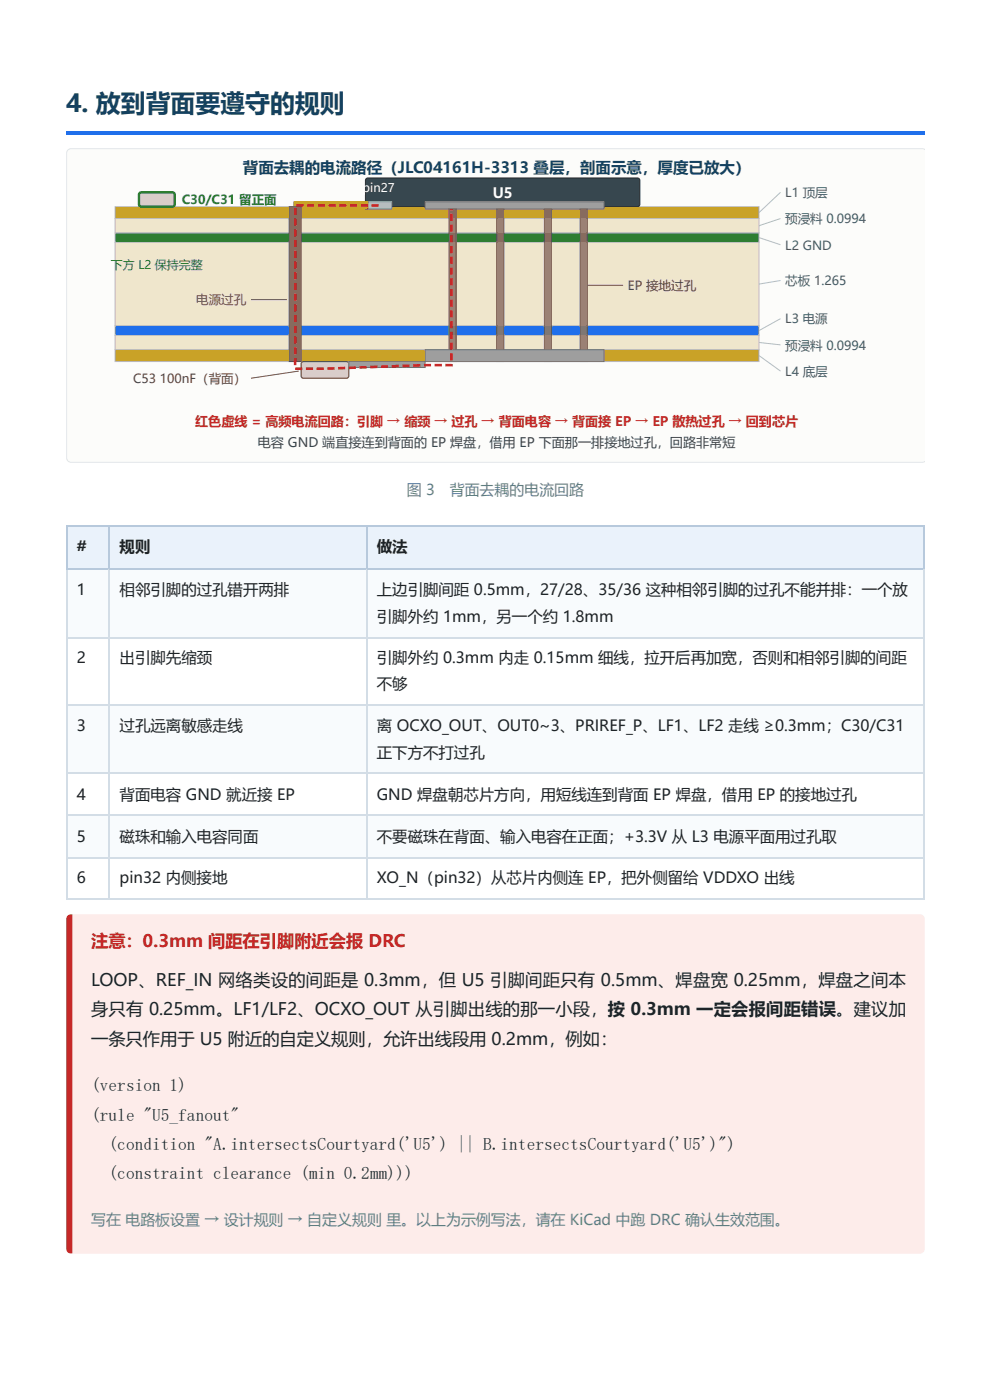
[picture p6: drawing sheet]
<svg xmlns="http://www.w3.org/2000/svg" width="210mm" height="297mm" viewBox="0 0 210 297" stroke-linecap="round" stroke-linejoin="round" font-family="sans-serif">
<path d="M14 27.7h182.1v.8h-182.1z" fill="#1f6feb"/>
<g fill="#eaf2fb">
<path d="M14.3 111.6h9v9h-9z"/>
<path d="M23.3 111.6h54.6v9h-54.6z"/>
<path d="M77.9 111.6h118.2v9h-118.2z"/>
</g>
<g fill="#f8fbfd">
<path d="M14.3 120.6h9v14.5h-9z"/>
<path d="M23.3 120.6h54.6v14.5h-54.6z"/>
<path d="M77.9 120.6h118.2v14.5h-118.2z"/>
<path d="M14.3 149.6h9v14.5h-9z"/>
<path d="M23.3 149.6h54.6v14.5h-54.6z"/>
<path d="M77.9 149.6h118.2v14.5h-118.2z"/>
<path d="M14.3 173.1h9v8.7h-9z"/>
<path d="M23.3 173.1h54.6v8.7h-54.6z"/>
<path d="M77.9 173.1h118.2v8.7h-118.2z"/>
</g>
<path d="M14 111.5h182.1M14.2 111.4v9.5M23.1 111.4v9.5M77.7 111.4v9.5M195.9 111.4v9.5M14 120.7h182.1" fill="none" stroke="#b7c9dc" stroke-width=".26"/>
<path d="M14 135.2h182.1M14.2 120.9v69.9M23.1 120.9v69.9M77.7 120.9v69.9M195.9 120.9v69.9M14 149.5h182.1M14 164h182.1M14 173h182.1M14 181.9h182.1M14 190.7h182.1" fill="none" stroke="#d3dde6" stroke-width=".26"/>
<path d="M14.9 194l180.1-.1a1.05 1.05 0 0 1 1.1 1.1v69.9a1.06 1.06 0 0 1-1.1 1.1h-179.9a1.03 1.03 0 0 1-.4-1.1v-69.9z" fill="#fdecea"/>
<path d="M14 193.9h1.4v72.1h-1.4z" fill="#c62828"/>
<path d="M196.1 31.8l-.6-.2h-180.4a.92 .92 0 0 0-.9 .9v64.6a.92 .92 0 0 0 .9 1h180.4l.6-.2" fill="none" stroke="#e1e6ea" stroke-width=".26"/>
<path d="M14.3 31.7h181.8v66.2h-181.8z" fill="#fcfcfa"/>
<path d="M24.4 43.8h136.5v2.6h-136.5z" fill="#c9a227"/>
<path d="M24.4 43.8h136.5v2.6h-136.5z" fill="none" stroke="#bdbdbd" stroke-width=".21"/>
<path d="M165.5 40.8l-4.6 4.3" fill="none" stroke="#b0bec5" stroke-width=".21"/>
<path d="M24.4 46.4h136.5v3h-136.5z" fill="#efe6cc"/>
<path d="M24.4 46.4h136.5v3h-136.5z" fill="none" stroke="#bdbdbd" stroke-width=".21"/>
<path d="M165.5 46.4l-4.6 1.5" fill="none" stroke="#b0bec5" stroke-width=".21"/>
<path d="M24.4 49.4h136.5v2h-136.5z" fill="#2e7d32"/>
<path d="M24.4 49.4h136.5v2h-136.5z" fill="none" stroke="#bdbdbd" stroke-width=".21"/>
<path d="M160.9 50.4l4.6 1.5" fill="none" stroke="#b0bec5" stroke-width=".21"/>
<path d="M24.4 51.4h136.5v17.7h-136.5z" fill="#efe6cc"/>
<path d="M24.4 51.4h136.5v17.7h-136.5z" fill="none" stroke="#bdbdbd" stroke-width=".21"/>
<path d="M165.5 59.5l-4.6 .8" fill="none" stroke="#b0bec5" stroke-width=".21"/>
<path d="M24.4 69.1h136.5v2h-136.5z" fill="#1f6feb"/>
<path d="M24.4 69.1h136.5v2h-136.5z" fill="none" stroke="#bdbdbd" stroke-width=".21"/>
<path d="M165.5 67.6l-4.6 2.5" fill="none" stroke="#b0bec5" stroke-width=".21"/>
<path d="M24.4 71.1h136.5v3.1h-136.5z" fill="#efe6cc"/>
<path d="M24.4 71.1h136.5v3.1h-136.5z" fill="none" stroke="#bdbdbd" stroke-width=".21"/>
<path d="M160.9 72.7l4.6 .5" fill="none" stroke="#b0bec5" stroke-width=".21"/>
<path d="M24.4 74.2h136.5v2.5h-136.5z" fill="#c9a227"/>
<path d="M24.4 74.2h136.5v2.5h-136.5z" fill="none" stroke="#bdbdbd" stroke-width=".21"/>
<path d="M160.9 75.4l4.6 3.3" fill="none" stroke="#b0bec5" stroke-width=".21"/>
<path d="M77.6 37.9l.4-.1h57.1l.4 .1 .1 .4v5l-.1 .4-.4 .1h-57.1l-.4-.1-.1-.4v-5z" fill="#37474f"/>
<path d="M77.6 37.9l.4-.1h57.1l.4 .1 .1 .4v5l-.1 .4-.4 .1h-57.1l-.4-.1-.1-.4v-5z" fill="none" stroke="#263238" stroke-width=".25"/>
<path d="M77.5 42.8h5.6v1.5h-5.6z" fill="#b0bec5"/>
<path d="M77.5 42.8h5.6v1.5h-5.6z" fill="none" stroke="#78909c" stroke-width=".21"/>
<path d="M90.1 42.8h38v1.5h-38z" fill="#9e9e9e"/>
<path d="M90.1 42.8h38v1.5h-38z" fill="none" stroke="#757575" stroke-width=".21"/>
<path d="M124.5 60.5h7.6" fill="none" stroke="#6d4c41" stroke-width=".21"/>
<path d="M95.2 44.3h1.5v32.4h-1.5z" fill="#8d6e63"/>
<path d="M95.2 44.3h1.5v32.4h-1.5z" fill="none" stroke="#6d4c41" stroke-width=".21"/>
<path d="M105.3 44.3h1.5v32.4h-1.5z" fill="#8d6e63"/>
<path d="M105.3 44.3h1.5v32.4h-1.5z" fill="none" stroke="#6d4c41" stroke-width=".21"/>
<path d="M115.4 44.3h1.5v32.4h-1.5z" fill="#8d6e63"/>
<path d="M115.4 44.3h1.5v32.4h-1.5z" fill="none" stroke="#6d4c41" stroke-width=".21"/>
<path d="M123 44.3h1.5v32.4h-1.5z" fill="#8d6e63"/>
<path d="M123 44.3h1.5v32.4h-1.5z" fill="none" stroke="#6d4c41" stroke-width=".21"/>
<path d="M90.1 74.2h38v2.5h-38z" fill="#9e9e9e"/>
<path d="M90.1 74.2h38v2.5h-38z" fill="none" stroke="#757575" stroke-width=".21"/>
<path d="M62.3 42.8h15.7v1.5h-15.7z" fill="#c9a227"/>
<path d="M62.3 42.8h15.7v1.5h-15.7z" fill="none" stroke="#8a6d00" stroke-width=".21"/>
<path d="M61.3 43.8h2.5v32.9h-2.5z" fill="#8d6e63"/>
<path d="M61.3 43.8h2.5v32.9h-2.5z" fill="none" stroke="#6d4c41" stroke-width=".21"/>
<path d="M64 76.9l.3-.2h9.3l.4 .5-.1 2.7-.5 .3h-9.2l-.4-.5v-2.5z" fill="#d7ccc8"/>
<path d="M64 76.9l.3-.2h9.3l.4 .5-.1 2.7-.5 .3h-9.2l-.4-.5v-2.5z" fill="none" stroke="#6d4c41" stroke-width=".25"/>
<path d="M63.3 78.7l-10.1 1.5" fill="none" stroke="#6d4c41" stroke-width=".21"/>
<path d="M74 76.7h16.1v1.3h-16.1z" fill="#9e9e9e"/>
<path d="M74 76.7h16.1v1.3h-16.1z" fill="none" stroke="#757575" stroke-width=".21"/>
<path d="M78.8 43.3h1.5v.6h-1.5zM76.5 43.3h1.5v.6h-1.5zM74.2 43.3h1.5v.6h-1.5zM71.9 43.3h1.5v.6h-1.5zM69.7 43.3h1.5v.6h-1.5zM67.4 43.3h1.5v.6h-1.5zM65.1 43.3h1.5v.6h-1.5zM62.8 43.3h1.5v.6h-1.5zM62.3 44.1h.6v1.5h-.6zM62.3 46.4h.6v1.5h-.6zM62.3 48.6h.6v1.6h-.6zM62.3 50.9h.6v1.5h-.6zM62.3 53.2h.6v1.5h-.6zM62.3 55.5h.6v1.5h-.6zM62.3 57.7h.6v1.6h-.6zM62.3 60h.6v1.5h-.6zM62.3 62.3h.6v1.5h-.6zM62.3 64.6h.6v1.5h-.6zM62.3 66.8h.6v1.6h-.6zM62.3 69.1h.6v1.5h-.6zM62.3 71.4h.6v1.5h-.6zM62.3 73.7h.6v1.5h-.6zM62.3 75.9h.6v1.6h-.6zM62.6 77.9h1.5v.6h-1.5zM64.9 77.9h1.5v.6h-1.5zM67.1 77.9h1.5v.6h-1.5zM69.4 77.9h1.5v.5l-1.5 .1zM71.7 77.8h1.5v.5l-1.5 .1zM73.9 77.8l1.6-.1v.6h-1.5zM76.2 77.7l1.5-.1 .1 .6h-1.6zM78.5 77.6l1.5-.1v.6l-1.5 .1zM80.8 77.5h1.5v.5l-1.5 .1zM83 77.4h1.6v.5l-1.5 .1zM85.3 77.4l1.5-.1v.6h-1.5zM87.6 77.3l1.5-.1v.6h-1.5zM89.9 77.2h1.5v.5h-1.3v-.2v.2h-.2zM92.1 77.2h1.6v.5h-1.6zM94.4 77.2h1.3v.3h-.3v-.3h.6v.5h-1.6zM95.4 74.9h.6v1.6h-.6zM95.4 72.7h.6v1.5h-.6zM95.4 70.4h.6v1.5h-.6zM95.4 68.1h.6v1.5h-.6zM95.4 65.8h.6v1.6h-.6zM95.4 63.6h.6v1.5h-.6zM95.4 61.3h.6v1.5h-.6zM95.4 59h.6v1.5h-.6zM95.4 56.7h.6v1.6h-.6zM95.4 54.5h.6v1.5h-.6zM95.4 52.2h.6v1.5h-.6zM95.4 49.9h.6v1.5h-.6zM95.4 47.6h.6v1.6h-.6zM95.4 45.4h.6v1.5h-.6zM95.4 44.3h.6v.3h-.6z" fill="#c62828"/>
<path d="M53.2 63.6h7.6" fill="none" stroke="#6d4c41" stroke-width=".21"/>
<path d="M29.6 41l.4-.2h6.7l.3 .4v2.3l-.5 .3h-6.7l-.3-.5v-2z" fill="#d7ccc8"/>
<path d="M29.6 41l.4-.2h6.7l.3 .4v2.3l-.5 .3h-6.7l-.3-.5v-2z" fill="none" stroke="#2e7d32" stroke-width=".51"/>
<text font-size="5.3" fill="#14415f" x="14" y="23.8">4. 放到背面要遵守的规则</text>
<text font-size="3.7" fill="#b71c1c" x="19.3" y="200.8">注意：0.3mm 间距在引脚附近会报 DRC</text>
<g font-size="3.7" fill="#1d2327">
<text x="19.3" y="209.3">LOOP、REF_IN 网络类设的间距是 0.3mm，但 U5 引脚间距只有 0.5mm、焊盘宽 0.25mm，焊盘之间本</text>
<text x="19.3" y="215.3">身只有 0.25mm。LF1/LF2、OCXO_OUT 从引脚出线的那一小段，按 0.3mm 一定会报间距错误。建议加</text>
<text x="19.3" y="221.6">一条只作用于 U5 附近的自定义规则，允许出线段用 0.2mm，例如：</text>
<text x="19.3" y="231.4">(version 1)</text>
<text x="19.3" y="237.7">(rule &quot;U5_fanout&quot;</text>
<text x="23" y="244.1">(condition &quot;A.intersectsCourtyard('U5') || B.intersectsCourtyard('U5')&quot;)</text>
<text x="23" y="250.1">(constraint clearance (min 0.2mm)))</text>
</g>
<text font-size="3.3" fill="#14415f" x="51.5" y="36.8">背面去耦的电流路径（JLC04161H-3313 叠层，剖面示意，厚度已放大）</text>
<g font-size="3.3" fill="#1d2327">
<text x="16.3" y="117.2">#</text>
<text x="25.4" y="117.2">规则</text>
<text x="79.9" y="117.2">做法</text>
<text x="16.3" y="126.1">1</text>
<text x="25.4" y="126.1">相邻引脚的过孔错开两排</text>
<text x="79.9" y="126.1">上边引脚间距 0.5mm，27/28、35/36 这种相邻引脚的过孔不能并排：一个放</text>
<text x="79.9" y="132">引脚外约 1mm，另一个约 1.8mm</text>
<text x="16.3" y="140.7">2</text>
<text x="25.4" y="140.7">出引脚先缩颈</text>
<text x="79.9" y="140.7">引脚外约 0.3mm 内走 0.15mm 细线，拉开后再加宽，否则和相邻引脚的间距</text>
<text x="79.9" y="146.2">不够</text>
<text x="16.3" y="155.2">3</text>
<text x="25.4" y="155.2">过孔远离敏感走线</text>
<text x="79.9" y="155.2">离 OCXO_OUT、OUT0~3、PRIREF_P、LF1、LF2 走线 ≥0.3mm；C30/C31</text>
<text x="79.9" y="160.7">正下方不打过孔</text>
<text x="16.3" y="169.7">4</text>
<text x="25.4" y="169.7">背面电容 GND 就近接 EP</text>
<text x="79.9" y="169.7">GND 焊盘朝芯片方向，用短线连到背面 EP 焊盘，借用 EP 的接地过孔</text>
<text x="16.3" y="178.6">5</text>
<text x="25.4" y="178.6">磁珠和输入电容同面</text>
<text x="79.9" y="178.6">不要磁珠在背面、输入电容在正面；+3.3V 从 L3 电源平面用过孔取</text>
<text x="16.3" y="187.4">6</text>
<text x="25.4" y="187.4">pin32 内侧接地</text>
<text x="79.9" y="187.4">XO_N（pin32）从芯片内侧连 EP，把外侧留给 VDDXO 出线</text>
</g>
<g font-size="3.2" fill="#607d8b">
<text x="86.2" y="105">图 3　背面去耦的电流回路</text>
<text x="19.3" y="259.9">写在 电路板设置 → 设计规则 → 自定义规则 里。以上为示例写法，请在 KiCad 中跑 DRC 确认生效范围。</text>
</g>
<text font-size="3" fill="#fff" x="104.5" y="42.1">U5</text>
<text font-size="2.8" fill="#c62828" x="41.4" y="90.4">红色虚线 = 高频电流回路：引脚 → 缩颈 → 过孔 → 背面电容 → 背面接 EP → EP 散热过孔 → 回到芯片</text>
<text font-size="2.8" fill="#37474f" x="54.7" y="94.9">电容 GND 端直接连到背面的 EP 焊盘，借用 EP 下面那一排接地过孔，回路非常短</text>
<g font-size="2.7" fill="#455a64">
<text x="166.5" y="41.8">L1 顶层</text>
<text x="166.5" y="47.4">预浸料 0.0994</text>
<text x="166.5" y="52.9">L2 GND</text>
<text x="166.5" y="60.5">芯板 1.265</text>
<text x="166.5" y="68.6">L3 电源</text>
<text x="166.5" y="74.2">预浸料 0.0994</text>
<text x="166.5" y="79.7">L4 底层</text>
</g>
<text font-size="2.7" fill="#2e7d32" x="38.6" y="43.3">C30/C31 留正面</text>
<text font-size="2.7" fill="#6d4c41" x="41.6" y="64.6">电源过孔</text>
<g font-size="2.7" fill="#5d4037">
<text x="133.1" y="61.5">EP 接地过孔</text>
<text x="28.2" y="81.3">C53</text>
<text x="33.9" y="81.3">100nF（背面）</text>
</g>
<text font-size="2.5" fill="#fff" x="76.9" y="40.8">pin27</text>
<text font-size="2.5" fill="#2e7d32" x="23.5" y="57">下方 L2 保持完整</text>
</svg>
